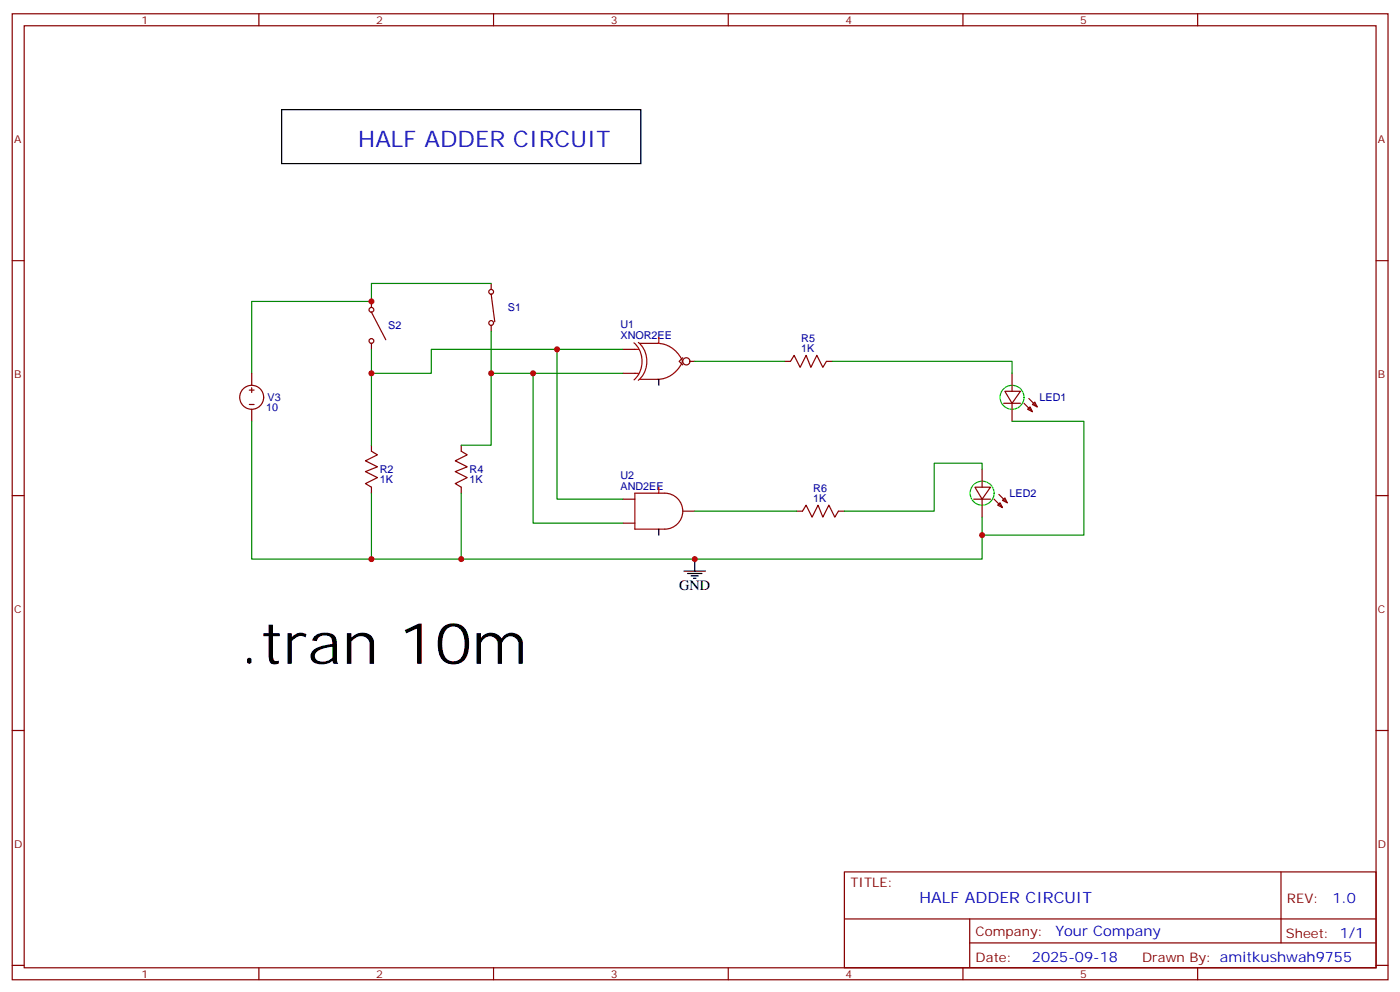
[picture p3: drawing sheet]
<svg xmlns="http://www.w3.org/2000/svg" width="412mm" height="292mm" viewBox="0 0 412 292" stroke-linecap="round" stroke-linejoin="round" font-family="sans-serif">
<g fill="none" stroke="#870000" stroke-width=".35">
<path d="M3.6 4.1h405.3v284.3h-405.3zM7.1 7.6h398.3v277.3h-398.3zM76.3 4.1v3.5M145.4 4.1v3.5M214.6 4.1v3.5M283.7 4.1v3.5M352.8 4.1v3.5M3.6 76.7h3.5M405.4 76.7h3.5M109.4 88.7v1.8M109.4 91.9l4.3 8.1M144.7 83.4v1.8"/>
<path d="M144.7 95.8v1.7M144.7 86.6l1.1 8.1M73.4 114.8h1.5M73.4 119.1h1.5M74.2 109.9v3.5M74.2 114.1v1.4M109.4 101.1v1.7M183.5 102.8h3.5M183.5 109.9h3.5M201.2 105.3l-1.1 1.1 1.1 1M203.3 106.4h1.4M231.1 106.4h1.8l1.1-1.8 1.7 3.5 1.8-3.5 1.4 3.5 1.8-3.5 1.7 3.5 1.1-1.7h1.8"/>
<path d="M295.7 118.7h4.9M296.1 115.2h4.5l-2.4 3.5zM298.2 109.9v5.3M298.2 118.7v5.3M303.1 117.3l2.5 2.5M304.2 119.1l.7-.7 .7 1.4zM74.2 120.5v3.5M109.4 131.1v1.7l1.8 1.1-3.5 1.7 3.5 1.8-3.5 1.4 3.5 1.8-3.5 1.7 1.7 1.1v1.8M135.9 131.1v1.7l1.8 1.1-3.6 1.7 3.6 1.8-3.6 1.4 3.6 1.8-3.6 1.7 1.8 1.1v1.8M289.3 138.1v5.3M302.8 120.5l.7-.7 .7 1.4zM3.6 145.9h3.5"/>
<path d="M183.5 146.9h3.5M183.5 154h3.5M201.2 150.5h3.5M234.7 150.5h1.7l1.1-1.8 1.8 3.5 1.7-3.5 1.4 3.5 1.8-3.5 1.8 3.5 1-1.7h1.8M286.9 146.9h4.9M287.2 143.4h4.6l-2.5 3.5zM289.3 146.9v5.3M293.9 148.7l.7-.7 .7 1.4zM294.3 145.5l2.5 2.5M295.3 147.3l.8-.7 .7 1.4zM405.4 145.9h3.5M3.6 215h3.5"/>
<path d="M405.4 215h3.5M248.8 256.6h156.6v28.3h-156.6zM377.4 256.7v20.8M248.8 270.5h156.5M285.7 277.5h119.6M285.7 270.5v14.1M3.6 284.2h3.5M76.3 284.9v3.5M145.4 284.9v3.5M214.6 284.9v3.5M283.7 284.9v3.5M352.8 284.9v3.5"/>
<path d="M405.4 284.2h3.5"/>
<circle cx="109.4" cy="91.2" r=".71"/>
<circle cx="144.7" cy="85.9" r=".71"/>
<circle cx="144.7" cy="95.1" r=".71"/>
<circle cx="74.2" cy="116.9" r="3.5"/>
<circle cx="109.4" cy="100.4" r=".71"/>
<circle cx="202.2" cy="106.4" r="1.06"/>
</g>
<path d="M186.8 100.9a7.5 7.5 0 0 1 0 10.9M187 102.8h1.1M187 109.9h1.1M188.1 100.8a7.4 7.4 0 0 1 0 11.1M188.5 101.1h5.2a8.2 8.2 0 0 1 7.4 5.3 8.2 8.2 0 0 1-7.4 5.3h-5.2M187 145.2h8.9a5.3 5.3 0 0 1 5.3 5.3 5.3 5.3 0 0 1-5.3 5.3h-8.9z" fill="none" stroke="#a10000" stroke-width=".35"/>
<path d="M194.1 99.3v1.8M194.1 143.4v1.8" fill="none" stroke="#f00" stroke-width=".35"/>
<path d="M83 32.3h105.8v15.9h-105.8zM194.1 111.7v1.7M194.1 155.8v1.7M201.5 168.1h6.4M202.6 168.8h4.2M203.6 169.5h2.1M204.3 170.2h.7M204.7 164.6v3.5" fill="none" stroke="#000" stroke-width=".35"/>
<g fill="none" stroke="#0f0" stroke-width=".35">
<circle cx="298.2" cy="116.9" r="3.5"/>
<circle cx="289.3" cy="145.2" r="3.5"/>
</g>
<path d="M301.7 118.7l2.5 2.5M292.9 146.9l2.4 2.5" fill="none" stroke="#800000" stroke-width=".35"/>
<g fill="none" stroke="#008700" stroke-width=".35">
<path d="M144.7 83.4h-35.3v5.3h-35.2v21.2M144.7 97.5v33.6h-8.8M109.4 102.8v28.3M144.7 109.9h12.4M164.1 102.8h-37v7.1h-17.7M183.5 102.8h-19.4v44.1h19.4M183.5 109.9h-26.4v44.1h26.4M204.7 106.4h26.4M245.3 106.4h52.9v3.5M74.2 124v40.6h35.2v-19.4M289.3 138.1v-1.8h-14.1v14.2h-26.4M298.2 124h21.1v33.5h-30"/>
<path d="M135.9 145.2v19.4h-26.5M204.7 150.5h30M289.3 152.2v12.4h-153.4"/>
</g>
<g fill="#c00">
<circle cx="109.4" cy="88.7" r=".88"/>
<circle cx="164.1" cy="102.8" r=".88"/>
<circle cx="109.4" cy="109.9" r=".88"/>
<circle cx="157.1" cy="109.9" r=".88"/>
<circle cx="144.7" cy="109.9" r=".88"/>
<circle cx="109.4" cy="164.6" r=".88"/>
<circle cx="135.9" cy="164.6" r=".88"/>
<circle cx="204.7" cy="164.6" r=".88"/>
<circle cx="289.3" cy="157.5" r=".88"/>
</g>
<text font-size="16.9" x="70.6" y="195.4">.tran 10m</text>
<text font-size="6.7" fill="#00f" x="105.6" y="43.2">HALF ADDER CIRCUIT</text>
<text font-size="4.6" fill="#00f" x="270.9" y="265.7">HALF ADDER CIRCUIT</text>
<text font-size="4.2" x="200.1" y="173.7">GND</text>
<g font-size="4.2" fill="#00f">
<text x="392.6" y="265.9">1.0</text>
<text x="311" y="275.5">Your Company</text>
<text x="304" y="283.3">2025-09-18</text>
</g>
<g font-size="3.9" fill="#800">
<text x="250.5" y="261.2">TITLE:</text>
<text x="379.2" y="265.9">REV:</text>
<text x="287.5" y="275.4">Company:</text>
<text x="378.8" y="276">Sheet: 1/1</text>
<text x="287.5" y="283.1">Date:</text>
<text x="336.5" y="283.2">Drawn By: amitkushwah9755</text>
</g>
<g font-size="3.2" fill="#800">
<text x="41.7" y="7.1">1</text>
<text x="110.8" y="7.1">2</text>
<text x="180" y="7.1">3</text>
<text x="249.1" y="7.1">4</text>
<text x="318.3" y="7.1">5</text>
<text x="4.1" y="42.2">A</text>
<text x="405.9" y="42.2">A</text>
<text x="4.1" y="111.3">B</text>
<text x="405.9" y="111.3">B</text>
<text x="4.1" y="180.4">C</text>
<text x="405.9" y="180.4">C</text>
<text x="4.1" y="249.6">D</text>
<text x="405.9" y="249.6">D</text>
<text x="41.7" y="287.9">1</text>
<text x="110.8" y="287.9">2</text>
<text x="180" y="287.9">3</text>
<text x="249.1" y="287.9">4</text>
<text x="318.3" y="287.9">5</text>
</g>
<g font-size="3.2" fill="#000080">
<text x="149.6" y="91.7">S1</text>
<text x="114.4" y="97">S2</text>
<text x="182.8" y="99.7">XNOR2EE</text>
<text x="182.8" y="96.7">U1</text>
<text x="236.1" y="100.6">R5</text>
<text x="236.1" y="103.5">1K</text>
<text x="78.9" y="118.1">V3</text>
<text x="306.3" y="118.1">LED1</text>
<text x="78.4" y="121.1">10</text>
<text x="111.9" y="142.2">1K</text>
<text x="111.9" y="139.3">R2</text>
<text x="138.4" y="142.2">1K</text>
<text x="138.4" y="139.3">R4</text>
<text x="182.8" y="141.1">U2</text>
<text x="182.8" y="144.1">AND2EE</text>
<text x="239.6" y="147.6">1K</text>
<text x="239.6" y="144.7">R6</text>
<text x="297.5" y="146.3">LED2</text>
</g>
</svg>
